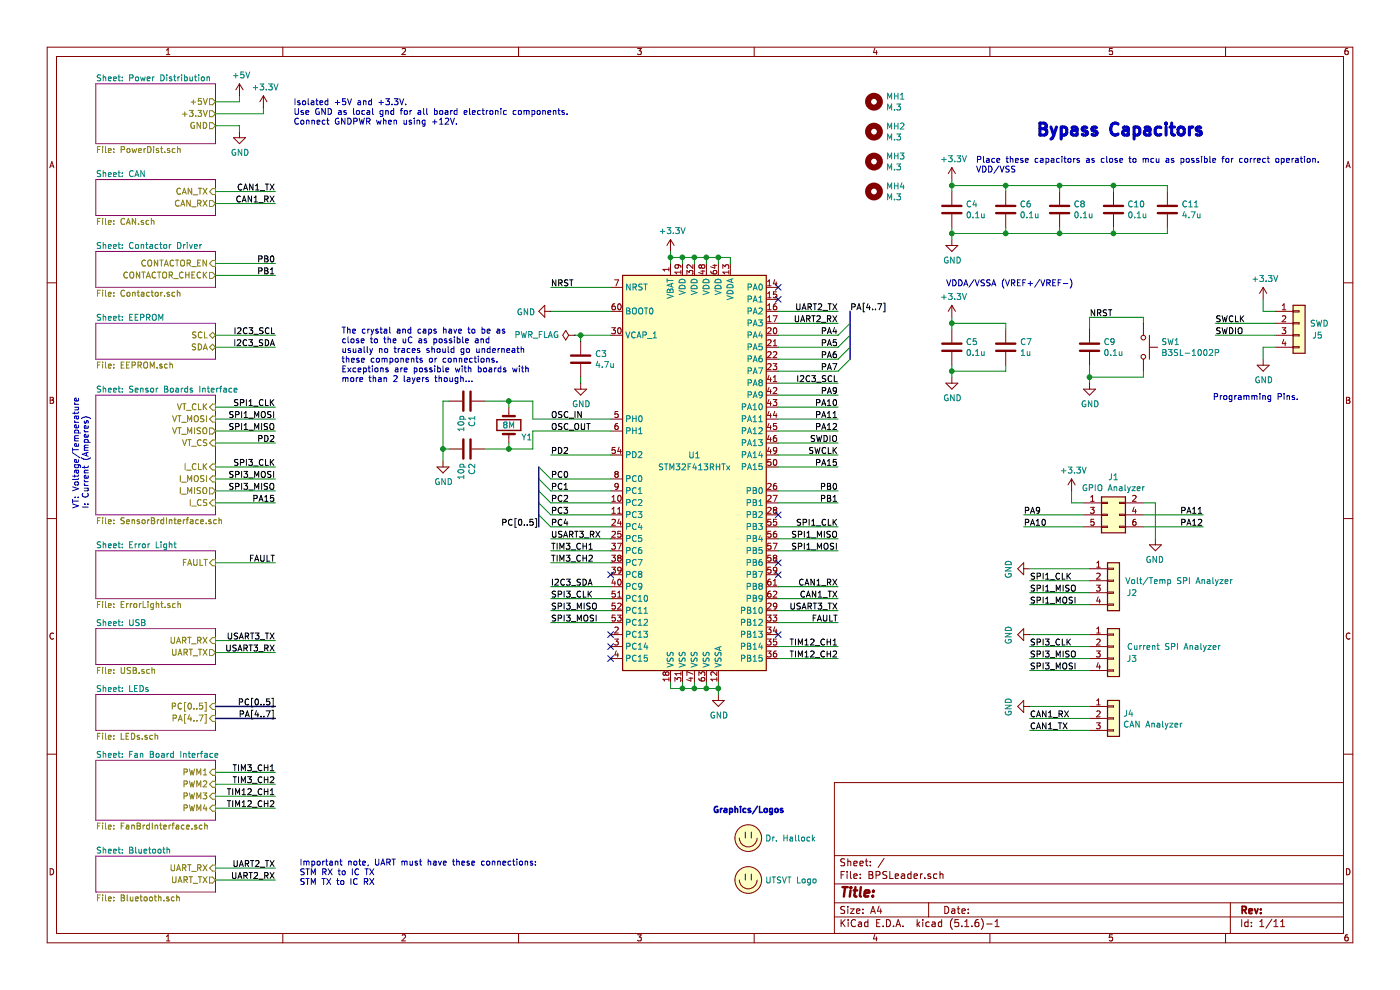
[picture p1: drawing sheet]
EESchema Schematic File Version 4
EELAYER 30 0
EELAYER END
$Descr A4 11693 8268
encoding utf-8
Sheet 1 11
Title ""
Date ""
Rev ""
Comp ""
Comment1 ""
Comment2 ""
Comment3 ""
Comment4 ""
$EndDescr
$Comp
L power:+3.3V #PWR09
U 1 1
P 7950 1500
F 0 "#PWR09" H 7950 1350 50  0001 C CNN
F 1 "+3.3V" H 7965 1673 50  0000 C CNN
F 2 "" H 7950 1500 50  0001 C CNN
F 3 "" H 7950 1500 50  0001 C CNN
	1    7950 1500
	1    0    0    -1  
$EndComp
$Comp
L Device:C C4
U 1 1
P 7950 1750
F 0 "C4" H 8065 1796 50  0000 L CNN
F 1 "0.1u" H 8065 1705 50  0000 L CNN
F 2 "Capacitor_SMD:C_0805_2012Metric" H 7988 1600 50  0001 C CNN
F 3 "~" H 7950 1750 50  0001 C CNN
	1    7950 1750
	1    0    0    -1  
$EndComp
$Comp
L Device:C C6
U 1 1
P 8400 1750
F 0 "C6" H 8515 1796 50  0000 L CNN
F 1 "0.1u" H 8515 1705 50  0000 L CNN
F 2 "Capacitor_SMD:C_0805_2012Metric" H 8438 1600 50  0001 C CNN
F 3 "~" H 8400 1750 50  0001 C CNN
	1    8400 1750
	1    0    0    -1  
$EndComp
$Comp
L Device:C C8
U 1 1
P 8850 1750
F 0 "C8" H 8965 1796 50  0000 L CNN
F 1 "0.1u" H 8965 1705 50  0000 L CNN
F 2 "Capacitor_SMD:C_0805_2012Metric" H 8888 1600 50  0001 C CNN
F 3 "~" H 8850 1750 50  0001 C CNN
	1    8850 1750
	1    0    0    -1  
$EndComp
$Comp
L Device:C C10
U 1 1
P 9300 1750
F 0 "C10" H 9415 1796 50  0000 L CNN
F 1 "0.1u" H 9415 1705 50  0000 L CNN
F 2 "Capacitor_SMD:C_0805_2012Metric" H 9338 1600 50  0001 C CNN
F 3 "~" H 9300 1750 50  0001 C CNN
	1    9300 1750
	1    0    0    -1  
$EndComp
$Comp
L Device:C C11
U 1 1
P 9750 1750
F 0 "C11" H 9868 1796 50  0000 L CNN
F 1 "4.7u" H 9868 1705 50  0000 L CNN
F 2 "Capacitor_SMD:C_0805_2012Metric" H 9788 1600 50  0001 C CNN
F 3 "~" H 9750 1750 50  0001 C CNN
	1    9750 1750
	1    0    0    -1  
$EndComp
Wire Wire Line
	7950 1500 7950 1550
Wire Wire Line
	7950 1550 8400 1550
Connection ~ 7950 1550
Wire Wire Line
	7950 1550 7950 1600
Wire Wire Line
	9750 1600 9750 1550
Wire Wire Line
	9300 1550 9300 1600
Connection ~ 9300 1550
Wire Wire Line
	9300 1550 9750 1550
Wire Wire Line
	8850 1600 8850 1550
Connection ~ 8850 1550
Wire Wire Line
	8850 1550 9300 1550
Wire Wire Line
	8400 1600 8400 1550
Connection ~ 8400 1550
Wire Wire Line
	8400 1550 8850 1550
Text Notes 8150 1450 0    50   ~ 0
Place these capacitors as close to mcu as possible for correct operation.\nVDD/VSS
Wire Wire Line
	7950 1900 7950 1950
Wire Wire Line
	7950 1950 8400 1950
Wire Wire Line
	9750 1900 9750 1950
Wire Wire Line
	9300 1900 9300 1950
Connection ~ 9300 1950
Wire Wire Line
	9300 1950 9750 1950
Wire Wire Line
	8850 1900 8850 1950
Connection ~ 8850 1950
Wire Wire Line
	8850 1950 9300 1950
Wire Wire Line
	8400 1900 8400 1950
Connection ~ 8400 1950
Wire Wire Line
	8400 1950 8850 1950
$Comp
L power:GND #PWR010
U 1 1
P 7950 2000
F 0 "#PWR010" H 7950 1750 50  0001 C CNN
F 1 "GND" H 7955 1827 50  0000 C CNN
F 2 "" H 7950 2000 50  0001 C CNN
F 3 "" H 7950 2000 50  0001 C CNN
	1    7950 2000
	1    0    0    -1  
$EndComp
Wire Wire Line
	7950 2000 7950 1950
Connection ~ 7950 1950
$Comp
L power:+3.3V #PWR011
U 1 1
P 7950 2650
F 0 "#PWR011" H 7950 2500 50  0001 C CNN
F 1 "+3.3V" H 7965 2823 50  0000 C CNN
F 2 "" H 7950 2650 50  0001 C CNN
F 3 "" H 7950 2650 50  0001 C CNN
	1    7950 2650
	1    0    0    -1  
$EndComp
$Comp
L Device:C C5
U 1 1
P 7950 2900
F 0 "C5" H 8065 2946 50  0000 L CNN
F 1 "0.1u" H 8065 2855 50  0000 L CNN
F 2 "Capacitor_SMD:C_0805_2012Metric" H 7988 2750 50  0001 C CNN
F 3 "~" H 7950 2900 50  0001 C CNN
	1    7950 2900
	1    0    0    -1  
$EndComp
Wire Wire Line
	7950 2650 7950 2700
Wire Wire Line
	7950 2700 8400 2700
Connection ~ 7950 2700
Wire Wire Line
	7950 2700 7950 2750
Wire Wire Line
	8400 2750 8400 2700
Text Notes 7900 2400 0    50   ~ 0
VDDA/VSSA (VREF+/VREF-)
Wire Wire Line
	7950 3050 7950 3100
Wire Wire Line
	7950 3100 8400 3100
Wire Wire Line
	8400 3050 8400 3100
$Comp
L power:GND #PWR012
U 1 1
P 7950 3150
F 0 "#PWR012" H 7950 2900 50  0001 C CNN
F 1 "GND" H 7955 2977 50  0000 C CNN
F 2 "" H 7950 3150 50  0001 C CNN
F 3 "" H 7950 3150 50  0001 C CNN
	1    7950 3150
	1    0    0    -1  
$EndComp
Wire Wire Line
	7950 3150 7950 3100
Connection ~ 7950 3100
$Comp
L Device:C C7
U 1 1
P 8400 2900
F 0 "C7" H 8518 2946 50  0000 L CNN
F 1 "1u" H 8518 2855 50  0000 L CNN
F 2 "Capacitor_SMD:C_0805_2012Metric" H 8438 2750 50  0001 C CNN
F 3 "~" H 8400 2900 50  0001 C CNN
	1    8400 2900
	1    0    0    -1  
$EndComp
$Comp
L power:GND #PWR08
U 1 1
P 6000 5800
F 0 "#PWR08" H 6000 5550 50  0001 C CNN
F 1 "GND" H 6005 5627 50  0000 C CNN
F 2 "" H 6000 5800 50  0001 C CNN
F 3 "" H 6000 5800 50  0001 C CNN
	1    6000 5800
	1    0    0    -1  
$EndComp
Wire Wire Line
	6000 5800 6000 5750
Wire Wire Line
	6000 5750 5900 5750
Wire Wire Line
	5600 5750 5600 5700
Connection ~ 6000 5750
Wire Wire Line
	6000 5750 6000 5700
Wire Wire Line
	5700 5700 5700 5750
Connection ~ 5700 5750
Wire Wire Line
	5700 5750 5600 5750
Wire Wire Line
	5800 5700 5800 5750
Connection ~ 5800 5750
Wire Wire Line
	5800 5750 5700 5750
Wire Wire Line
	5900 5700 5900 5750
Connection ~ 5900 5750
Wire Wire Line
	5900 5750 5800 5750
$Comp
L power:+3.3V #PWR07
U 1 1
P 5600 2100
F 0 "#PWR07" H 5600 1950 50  0001 C CNN
F 1 "+3.3V" H 5615 2273 50  0000 C CNN
F 2 "" H 5600 2100 50  0001 C CNN
F 3 "" H 5600 2100 50  0001 C CNN
	1    5600 2100
	1    0    0    -1  
$EndComp
Wire Wire Line
	5600 2200 5600 2150
Wire Wire Line
	5600 2150 5700 2150
Wire Wire Line
	6100 2150 6100 2200
Connection ~ 5600 2150
Wire Wire Line
	5600 2150 5600 2100
Wire Wire Line
	5700 2200 5700 2150
Connection ~ 5700 2150
Wire Wire Line
	5700 2150 5800 2150
Wire Wire Line
	5800 2200 5800 2150
Connection ~ 5800 2150
Wire Wire Line
	5800 2150 5900 2150
Wire Wire Line
	5900 2200 5900 2150
Connection ~ 5900 2150
Wire Wire Line
	5900 2150 6000 2150
Wire Wire Line
	6000 2200 6000 2150
Connection ~ 6000 2150
Wire Wire Line
	6000 2150 6100 2150
$Comp
L Device:C C3
U 1 1
P 4850 3000
F 0 "C3" H 4968 3046 50  0000 L CNN
F 1 "4.7u" H 4968 2955 50  0000 L CNN
F 2 "Capacitor_SMD:C_0805_2012Metric" H 4888 2850 50  0001 C CNN
F 3 "~" H 4850 3000 50  0001 C CNN
F 4 "Low ESR <1Ohm" H 4850 3000 50  0001 C CNN "Note"
	1    4850 3000
	1    0    0    -1  
$EndComp
Wire Wire Line
	4850 2850 4850 2800
$Comp
L power:GND #PWR06
U 1 1
P 4850 3200
F 0 "#PWR06" H 4850 2950 50  0001 C CNN
F 1 "GND" H 4855 3027 50  0000 C CNN
F 2 "" H 4850 3200 50  0001 C CNN
F 3 "" H 4850 3200 50  0001 C CNN
	1    4850 3200
	1    0    0    -1  
$EndComp
Wire Wire Line
	4850 3200 4850 3150
$Comp
L power:GND #PWR05
U 1 1
P 4600 2600
F 0 "#PWR05" H 4600 2350 50  0001 C CNN
F 1 "GND" V 4605 2472 50  0000 R CNN
F 2 "" H 4600 2600 50  0001 C CNN
F 3 "" H 4600 2600 50  0001 C CNN
	1    4600 2600
	0    1    1    0   
$EndComp
Wire Wire Line
	4600 2600 5100 2600
Wire Wire Line
	4850 2800 5100 2800
Wire Wire Line
	7000 3800 6500 3800
Text Label 4600 3600 0    50   ~ 0
OSC_OUT
Text Label 4600 3500 0    50   ~ 0
OSC_IN
Wire Wire Line
	6500 3700 7000 3700
Text Label 7000 3700 2    50   ~ 0
SWDIO
Text Label 7000 3800 2    50   ~ 0
SWCLK
Text Label 7000 5100 2    50   ~ 0
USART3_TX
Text Label 4600 4500 0    50   ~ 0
USART3_RX
Wire Wire Line
	6500 4900 7000 4900
Text Label 7000 4900 2    50   ~ 0
CAN1_RX
Wire Wire Line
	6500 5000 7000 5000
Text Label 7000 5000 2    50   ~ 0
CAN1_TX
Wire Wire Line
	6500 4400 7000 4400
Wire Wire Line
	6500 4500 7000 4500
Wire Wire Line
	6500 4600 7000 4600
Text Label 7000 4400 2    50   ~ 0
SPI1_CLK
Text Label 7000 4500 2    50   ~ 0
SPI1_MISO
Text Label 7000 4600 2    50   ~ 0
SPI1_MOSI
Wire Wire Line
	5100 4900 4600 4900
Wire Wire Line
	6500 3200 7000 3200
Text Label 7000 3200 2    50   ~ 0
I2C3_SCL
Text Label 4600 4900 0    50   ~ 0
I2C3_SDA
$Sheet
S 800  700  1000 500 
U 5C29E573
F0 "Power Distribution" 50
F1 "PowerDist.sch" 50
F2 "+3.3V" O R 1800 950 50 
F3 "GND" O R 1800 1050 50 
F4 "+5V" O R 1800 850 50 
$EndSheet
$Comp
L power:GND #PWR02
U 1 1
P 2000 1100
F 0 "#PWR02" H 2000 850 50  0001 C CNN
F 1 "GND" H 2005 927 50  0000 C CNN
F 2 "" H 2000 1100 50  0001 C CNN
F 3 "" H 2000 1100 50  0001 C CNN
	1    2000 1100
	1    0    0    -1  
$EndComp
Wire Wire Line
	2000 1100 2000 1050
Wire Wire Line
	2000 1050 1800 1050
$Comp
L power:+3.3V #PWR03
U 1 1
P 2200 900
F 0 "#PWR03" H 2200 750 50  0001 C CNN
F 1 "+3.3V" H 2215 1073 50  0000 C CNN
F 2 "" H 2200 900 50  0001 C CNN
F 3 "" H 2200 900 50  0001 C CNN
	1    2200 900 
	1    0    0    -1  
$EndComp
Wire Wire Line
	2200 900  2200 950 
$Comp
L power:+5V #PWR01
U 1 1
P 2000 800
F 0 "#PWR01" H 2000 650 50  0001 C CNN
F 1 "+5V" H 2015 973 50  0000 C CNN
F 2 "" H 2000 800 50  0001 C CNN
F 3 "" H 2000 800 50  0001 C CNN
	1    2000 800 
	1    0    0    -1  
$EndComp
Wire Wire Line
	1800 850  2000 850 
Wire Wire Line
	2000 850  2000 800 
Wire Wire Line
	1800 950  2200 950 
Text Notes 2450 1050 0    50   ~ 0
Isolated +5V and +3.3V.\nUse GND as local gnd for all board electronic components.\nConnect GNDPWR when using +12V.
$Comp
L Device:C C9
U 1 1
P 9100 2900
F 0 "C9" H 9215 2946 50  0000 L CNN
F 1 "0.1u" H 9215 2855 50  0000 L CNN
F 2 "Capacitor_SMD:C_0805_2012Metric" H 9138 2750 50  0001 C CNN
F 3 "~" H 9100 2900 50  0001 C CNN
	1    9100 2900
	1    0    0    -1  
$EndComp
Wire Wire Line
	9100 2650 9550 2650
Wire Wire Line
	9100 3150 9550 3150
$Comp
L power:GND #PWR017
U 1 1
P 9100 3200
F 0 "#PWR017" H 9100 2950 50  0001 C CNN
F 1 "GND" H 9105 3027 50  0000 C CNN
F 2 "" H 9100 3200 50  0001 C CNN
F 3 "" H 9100 3200 50  0001 C CNN
	1    9100 3200
	1    0    0    -1  
$EndComp
Wire Wire Line
	9100 3200 9100 3150
Connection ~ 9100 3150
$Comp
L Switch:SW_Push SW1
U 1 1
P 9550 2900
F 0 "SW1" V 9504 3048 50  0000 L CNN
F 1 "B3SL-1002P" V 9595 3048 50  0000 L CNN
F 2 "Button_Switch_SMD:SW_SPST_B3SL-1002P" H 9550 3100 50  0001 C CNN
F 3 "" H 9550 3100 50  0001 C CNN
	1    9550 2900
	0    1    1    0   
$EndComp
Wire Wire Line
	9100 3050 9100 3150
Wire Wire Line
	9100 2650 9100 2750
Wire Wire Line
	9550 2650 9550 2700
Wire Wire Line
	9550 3100 9550 3150
Wire Wire Line
	5100 2400 4600 2400
Text Label 4600 2400 0    50   ~ 0
NRST
Text Label 9100 2650 0    50   ~ 0
NRST
$Sheet
S 800  2700 1000 300 
U 5C350CEA
F0 "EEPROM" 50
F1 "EEPROM.sch" 50
F2 "SDA" B R 1800 2900 50 
F3 "SCL" B R 1800 2800 50 
$EndSheet
Wire Wire Line
	1800 2900 2300 2900
Text Label 2300 2900 2    50   ~ 0
I2C3_SDA
Wire Wire Line
	1800 2800 2300 2800
Text Label 2300 2800 2    50   ~ 0
I2C3_SCL
Wire Wire Line
	6500 4100 7000 4100
Wire Wire Line
	7000 4200 6500 4200
Text Label 7000 4100 2    50   ~ 0
PB0
Text Label 7000 4200 2    50   ~ 0
PB1
Wire Wire Line
	1800 1700 2300 1700
Text Label 2300 1700 2    50   ~ 0
CAN1_RX
Wire Wire Line
	1800 1600 2300 1600
Text Label 2300 1600 2    50   ~ 0
CAN1_TX
$Comp
L Device:Crystal Y1
U 1 1
P 4250 3550
F 0 "Y1" V 4350 3700 50  0000 C CNN
F 1 "8M" V 4250 3550 50  0000 C CNN
F 2 "Crystal:Crystal_SMD_TXC_7A-2Pin_5x3.2mm" H 4250 3550 50  0001 C CNN
F 3 "~" H 4250 3550 50  0001 C CNN
F 4 "CRYSTAL 8.0000MHZ 18PF SMD" H 4250 3550 50  0001 C CNN "P/N"
	1    4250 3550
	0    1    1    0   
$EndComp
$Comp
L Device:C C2
U 1 1
P 3900 3750
F 0 "C2" H 4015 3796 50  0000 L CNN
F 1 "10p" H 4015 3705 50  0000 L CNN
F 2 "Capacitor_SMD:C_0805_2012Metric" H 3938 3600 50  0001 C CNN
F 3 "~" H 3900 3750 50  0001 C CNN
	1    3900 3750
	0    1    1    0   
$EndComp
$Comp
L Device:C C1
U 1 1
P 3900 3350
F 0 "C1" H 4015 3396 50  0000 L CNN
F 1 "10p" H 4015 3305 50  0000 L CNN
F 2 "Capacitor_SMD:C_0805_2012Metric" H 3938 3200 50  0001 C CNN
F 3 "~" H 3900 3350 50  0001 C CNN
	1    3900 3350
	0    1    1    0   
$EndComp
Wire Wire Line
	4250 3750 4050 3750
$Comp
L power:GND #PWR04
U 1 1
P 3700 3850
F 0 "#PWR04" H 3700 3600 50  0001 C CNN
F 1 "GND" H 3705 3677 50  0000 C CNN
F 2 "" H 3700 3850 50  0001 C CNN
F 3 "" H 3700 3850 50  0001 C CNN
	1    3700 3850
	1    0    0    -1  
$EndComp
Wire Wire Line
	3700 3350 3700 3750
Wire Wire Line
	3700 3750 3750 3750
Text Notes 2850 3200 0    50   ~ 0
The crystal and caps have to be as \nclose to the uC as possible and\nusually no traces should go underneath\nthese components or connections.\nExceptions are possible with boards with\nmore than 2 layers though...
Wire Wire Line
	5100 4300 4600 4300
Wire Wire Line
	4600 4200 5100 4200
Wire Wire Line
	5100 4100 4600 4100
Wire Wire Line
	4600 4000 5100 4000
Wire Wire Line
	1800 2200 2300 2200
Wire Wire Line
	2300 2300 1800 2300
Text Label 2300 2200 2    50   ~ 0
PB0
Text Label 2300 2300 2    50   ~ 0
PB1
Text Label 4600 4000 0    50   ~ 0
PC0
Text Label 4600 4100 0    50   ~ 0
PC1
Text Label 4600 4200 0    50   ~ 0
PC2
Text Label 4600 4300 0    50   ~ 0
PC3
$Comp
L Connector_Generic:Conn_01x04 J5
U 1 1
P 10850 2700
F 0 "J5" H 11050 2600 50  0000 R CNN
F 1 "SWD" H 11100 2700 50  0000 R CNN
F 2 "Connector_PinHeader_2.54mm:PinHeader_1x04_P2.54mm_Vertical" H 10850 2700 50  0001 C CNN
F 3 "~" H 10850 2700 50  0001 C CNN
	1    10850 2700
	1    0    0    -1  
$EndComp
Wire Wire Line
	10150 2700 10650 2700
Wire Wire Line
	10650 2800 10150 2800
Text Label 10150 2800 0    50   ~ 0
SWDIO
Text Label 10150 2700 0    50   ~ 0
SWCLK
Text Notes 10850 3350 2    50   ~ 0
Programming Pins.
$Comp
L power:GND #PWR020
U 1 1
P 10550 3000
F 0 "#PWR020" H 10550 2750 50  0001 C CNN
F 1 "GND" H 10555 2827 50  0000 C CNN
F 2 "" H 10550 3000 50  0001 C CNN
F 3 "" H 10550 3000 50  0001 C CNN
	1    10550 3000
	1    0    0    -1  
$EndComp
Wire Wire Line
	10550 3000 10550 2900
Wire Wire Line
	10550 2900 10650 2900
$Sheet
S 800  5800 1000 300 
U 5C392C6A
F0 "LEDs" 50
F1 "LEDs.sch" 50
F2 "PC[0..5]" I R 1800 5900 50 
F3 "PA[4..7]" I R 1800 6000 50 
$EndSheet
Text Notes 8650 1150 0    100  ~ 20
Bypass Capacitors
Entry Wire Line
	4500 4200 4600 4300
Entry Wire Line
	4500 4100 4600 4200
Entry Wire Line
	4500 4000 4600 4100
Text Label 4500 4400 2    50   ~ 0
PC[0..5]
Text Label 2300 5900 2    50   ~ 0
PC[0..5]
Wire Wire Line
	6500 2900 7000 2900
Wire Wire Line
	6500 3000 7000 3000
Text Label 7000 2900 2    50   ~ 0
PA5
Text Label 7000 3000 2    50   ~ 0
PA6
Entry Wire Line
	7000 3000 7100 2900
Text Label 7100 2600 0    50   ~ 0
PA[4..7]
Wire Bus Line
	1800 5900 2300 5900
Wire Bus Line
	1800 6000 2300 6000
Text Label 2300 6000 2    50   ~ 0
PA[4..7]
$Comp
L Mechanical:MountingHole MH1
U 1 1
P 7300 850
F 0 "MH1" H 7400 896 50  0000 L CNN
F 1 "M.3" H 7400 805 50  0000 L CNN
F 2 "MountingHole:MountingHole_3mm" H 7300 850 50  0001 C CNN
F 3 "~" H 7300 850 50  0001 C CNN
	1    7300 850 
	1    0    0    -1  
$EndComp
$Comp
L Mechanical:MountingHole MH2
U 1 1
P 7300 1100
F 0 "MH2" H 7400 1146 50  0000 L CNN
F 1 "M.3" H 7400 1055 50  0000 L CNN
F 2 "MountingHole:MountingHole_3mm" H 7300 1100 50  0001 C CNN
F 3 "~" H 7300 1100 50  0001 C CNN
	1    7300 1100
	1    0    0    -1  
$EndComp
$Comp
L Mechanical:MountingHole MH3
U 1 1
P 7300 1350
F 0 "MH3" H 7400 1396 50  0000 L CNN
F 1 "M.3" H 7400 1305 50  0000 L CNN
F 2 "MountingHole:MountingHole_3mm" H 7300 1350 50  0001 C CNN
F 3 "~" H 7300 1350 50  0001 C CNN
	1    7300 1350
	1    0    0    -1  
$EndComp
$Comp
L Mechanical:MountingHole MH4
U 1 1
P 7300 1600
F 0 "MH4" H 7400 1646 50  0000 L CNN
F 1 "M.3" H 7400 1555 50  0000 L CNN
F 2 "MountingHole:MountingHole_3mm" H 7300 1600 50  0001 C CNN
F 3 "~" H 7300 1600 50  0001 C CNN
	1    7300 1600
	1    0    0    -1  
$EndComp
Wire Wire Line
	3700 3350 3750 3350
Wire Wire Line
	4050 3350 4250 3350
NoConn ~ 5100 5500
NoConn ~ 5100 5400
NoConn ~ 5100 5300
NoConn ~ 6500 4300
NoConn ~ 6500 2500
$Comp
L power:PWR_FLAG #FLG01
U 1 1
P 4800 2800
F 0 "#FLG01" H 4800 2875 50  0001 C CNN
F 1 "PWR_FLAG" V 4800 2928 50  0000 L CNN
F 2 "" H 4800 2800 50  0001 C CNN
F 3 "~" H 4800 2800 50  0001 C CNN
	1    4800 2800
	0    -1   -1   0   
$EndComp
Wire Wire Line
	4800 2800 4850 2800
Connection ~ 4850 2800
Wire Wire Line
	6500 3100 7000 3100
Text Label 7000 3100 2    50   ~ 0
PA7
Entry Wire Line
	7000 3100 7100 3000
Wire Wire Line
	6500 5200 7000 5200
Text Label 7000 5200 2    50   ~ 0
FAULT
Wire Wire Line
	1800 4700 2300 4700
Text Label 2300 4700 2    50   ~ 0
FAULT
Wire Wire Line
	5100 4400 4600 4400
Text Label 4600 4400 0    50   ~ 0
PC4
Wire Wire Line
	4250 3350 4250 3400
Wire Wire Line
	4250 3700 4250 3750
Wire Wire Line
	4250 3750 4450 3750
Wire Wire Line
	4450 3750 4450 3600
Wire Wire Line
	4450 3600 5100 3600
Connection ~ 4250 3750
Wire Wire Line
	4450 3500 4450 3350
Wire Wire Line
	4450 3350 4250 3350
Wire Wire Line
	4450 3500 5100 3500
Connection ~ 4250 3350
Wire Wire Line
	3700 3850 3700 3750
Connection ~ 3700 3750
$Comp
L power:+3.3V #PWR019
U 1 1
P 10550 2500
F 0 "#PWR019" H 10550 2350 50  0001 C CNN
F 1 "+3.3V" H 10565 2673 50  0000 C CNN
F 2 "" H 10550 2500 50  0001 C CNN
F 3 "" H 10550 2500 50  0001 C CNN
	1    10550 2500
	1    0    0    -1  
$EndComp
Wire Wire Line
	10550 2500 10550 2600
Wire Wire Line
	10550 2600 10650 2600
NoConn ~ 6500 4800
Wire Wire Line
	5100 4500 4600 4500
Wire Wire Line
	6500 5100 7000 5100
Wire Wire Line
	1800 3400 2300 3400
Wire Wire Line
	1800 3600 2300 3600
Wire Wire Line
	1800 3500 2300 3500
Wire Wire Line
	1800 3700 2300 3700
Text Label 2300 3400 2    50   ~ 0
SPI1_CLK
Text Label 2300 3600 2    50   ~ 0
SPI1_MISO
Text Label 2300 3500 2    50   ~ 0
SPI1_MOSI
Text Label 2300 3700 2    50   ~ 0
PD2
$Sheet
S 800  3300 1000 1000
U 5D766247
F0 "Sensor Boards Interface" 50
F1 "SensorBrdInterface.sch" 50
F2 "I_MOSI" I R 1800 4000 50 
F3 "I_MISO" O R 1800 4100 50 
F4 "I_CLK" I R 1800 3900 50 
F5 "I_CS" I R 1800 4200 50 
F6 "VT_MOSI" I R 1800 3500 50 
F7 "VT_MISO" O R 1800 3600 50 
F8 "VT_CLK" I R 1800 3400 50 
F9 "VT_CS" I R 1800 3700 50 
$EndSheet
$Sheet
S 800  2100 1000 300 
U 5C38C674
F0 "Contactor Driver" 50
F1 "Contactor.sch" 50
F2 "CONTACTOR_CHECK" O R 1800 2300 50 
F3 "CONTACTOR_EN" I R 1800 2200 50 
$EndSheet
$Sheet
S 800  1500 1000 300 
U 5C2F0362
F0 "CAN" 50
F1 "CAN.sch" 50
F2 "CAN_TX" I R 1800 1600 50 
F3 "CAN_RX" O R 1800 1700 50 
$EndSheet
$Sheet
S 800  4600 1000 400 
U 5D923D59
F0 "Error Light" 50
F1 "ErrorLight.sch" 50
F2 "FAULT" I R 1800 4700 50 
$EndSheet
$Sheet
S 800  5250 1000 300 
U 5D99F192
F0 "USB" 50
F1 "USB.sch" 50
F2 "UART_RX" I R 1800 5350 50 
F3 "UART_TX" O R 1800 5450 50 
$EndSheet
Text Label 2300 5350 2    50   ~ 0
USART3_TX
Wire Wire Line
	1800 5350 2300 5350
Text Label 2300 5450 2    50   ~ 0
USART3_RX
Wire Wire Line
	1800 5450 2300 5450
$Comp
L power:GND #PWR013
U 1 1
P 8600 4750
F 0 "#PWR013" H 8600 4500 50  0001 C CNN
F 1 "GND" H 8605 4577 50  0000 C CNN
F 2 "" H 8600 4750 50  0001 C CNN
F 3 "" H 8600 4750 50  0001 C CNN
	1    8600 4750
	0    1    1    0   
$EndComp
Wire Wire Line
	8600 4750 9100 4750
$Comp
L Connector_Generic:Conn_01x03 J4
U 1 1
P 9300 6000
F 0 "J4" H 9380 6042 50  0000 L CNN
F 1 "CAN Analyzer" H 9380 5951 50  0000 L CNN
F 2 "Connector_PinHeader_2.54mm:PinHeader_1x03_P2.54mm_Vertical" H 9300 6000 50  0001 C CNN
F 3 "~" H 9300 6000 50  0001 C CNN
	1    9300 6000
	1    0    0    -1  
$EndComp
$Comp
L power:GND #PWR015
U 1 1
P 8600 5900
F 0 "#PWR015" H 8600 5650 50  0001 C CNN
F 1 "GND" H 8605 5727 50  0000 C CNN
F 2 "" H 8600 5900 50  0001 C CNN
F 3 "" H 8600 5900 50  0001 C CNN
	1    8600 5900
	0    1    1    0   
$EndComp
Wire Wire Line
	8600 5900 9100 5900
Wire Wire Line
	9100 6000 8600 6000
Text Label 8600 6000 0    50   ~ 0
CAN1_RX
Wire Wire Line
	9100 6100 8600 6100
Text Label 8600 6100 0    50   ~ 0
CAN1_TX
NoConn ~ 5100 4800
NoConn ~ 6500 5300
Wire Wire Line
	9100 4850 8600 4850
Wire Wire Line
	9100 4950 8600 4950
Wire Wire Line
	9100 5050 8600 5050
Text Label 8600 4950 0    50   ~ 0
SPI1_MISO
$Sheet
S 800  6350 1000 500 
U 5F145F02
F0 "Fan Board Interface" 50
F1 "FanBrdInterface.sch" 50
F2 "PWM1" I R 1800 6450 50 
F3 "PWM2" I R 1800 6550 50 
F4 "PWM3" I R 1800 6650 50 
F5 "PWM4" I R 1800 6750 50 
$EndSheet
Wire Wire Line
	5100 5000 4600 5000
Wire Wire Line
	4600 5100 5100 5100
Wire Wire Line
	5100 5200 4600 5200
Text Label 4600 5200 0    50   ~ 0
SPI3_MOSI
Text Label 4600 5100 0    50   ~ 0
SPI3_MISO
Text Label 2300 3900 2    50   ~ 0
SPI3_CLK
Entry Wire Line
	4500 3900 4600 4000
Wire Wire Line
	5100 3800 4600 3800
Text Label 4600 3800 0    50   ~ 0
PD2
NoConn ~ 6500 4700
Wire Wire Line
	6500 3900 7000 3900
Text Label 7000 3900 2    50   ~ 0
PA15
Text Notes 750  4250 1    50   ~ 0
VT: Voltage/Temperature\nI: Current (Amperes)
Wire Wire Line
	1800 3900 2300 3900
Wire Wire Line
	2300 4000 1800 4000
Wire Wire Line
	1800 4100 2300 4100
Wire Wire Line
	2300 4200 1800 4200
Text Label 2300 4200 2    50   ~ 0
PA15
Text Label 4600 5000 0    50   ~ 0
SPI3_CLK
Text Label 2300 4100 2    50   ~ 0
SPI3_MISO
Text Label 2300 4000 2    50   ~ 0
SPI3_MOSI
Wire Wire Line
	5100 4600 4600 4600
Wire Wire Line
	4600 4700 5100 4700
Text Label 4600 4600 0    50   ~ 0
TIM3_CH1
Text Label 4600 4700 0    50   ~ 0
TIM3_CH2
Wire Wire Line
	6500 5400 7000 5400
Wire Wire Line
	6500 5500 7000 5500
Text Label 7000 5400 2    50   ~ 0
TIM12_CH1
Text Label 7000 5500 2    50   ~ 0
TIM12_CH2
Wire Wire Line
	1800 6450 2300 6450
Wire Wire Line
	2300 6550 1800 6550
Text Label 2300 6450 2    50   ~ 0
TIM3_CH1
Text Label 2300 6550 2    50   ~ 0
TIM3_CH2
Wire Wire Line
	1800 6650 2300 6650
Wire Wire Line
	1800 6750 2300 6750
Text Label 2300 6650 2    50   ~ 0
TIM12_CH1
Text Label 2300 6750 2    50   ~ 0
TIM12_CH2
$Sheet
S 800  7150 1000 300 
U 5F24B488
F0 "Bluetooth" 50
F1 "Bluetooth.sch" 50
F2 "UART_RX" I R 1800 7250 50 
F3 "UART_TX" O R 1800 7350 50 
$EndSheet
Wire Wire Line
	6500 2600 7000 2600
Wire Wire Line
	7000 2700 6500 2700
Text Label 7000 2600 2    50   ~ 0
UART2_TX
Text Label 7000 2700 2    50   ~ 0
UART2_RX
Wire Wire Line
	1800 7250 2300 7250
Wire Wire Line
	2300 7350 1800 7350
Text Label 2300 7250 2    50   ~ 0
UART2_TX
Text Label 2300 7350 2    50   ~ 0
UART2_RX
Text Notes 2500 7400 0    50   ~ 0
Important note, UART must have these connections:\nSTM RX to IC TX\nSTM TX to IC RX
Wire Wire Line
	9100 5400 8600 5400
Wire Wire Line
	8600 5500 9100 5500
Wire Wire Line
	9100 5600 8600 5600
Text Label 8600 5500 0    50   ~ 0
SPI3_MISO
$Comp
L power:GND #PWR014
U 1 1
P 8600 5300
F 0 "#PWR014" H 8600 5050 50  0001 C CNN
F 1 "GND" H 8605 5127 50  0000 C CNN
F 2 "" H 8600 5300 50  0001 C CNN
F 3 "" H 8600 5300 50  0001 C CNN
	1    8600 5300
	0    1    1    0   
$EndComp
Wire Wire Line
	8600 5300 9100 5300
$Comp
L Connector_Generic:Conn_02x03_Odd_Even J1
U 1 1
P 9250 4300
F 0 "J1" H 9300 4617 50  0000 C CNN
F 1 "GPIO Analyzer" H 9300 4526 50  0000 C CNN
F 2 "Connector_PinHeader_2.54mm:PinHeader_2x03_P2.54mm_Vertical" H 9250 4300 50  0001 C CNN
F 3 "~" H 9250 4300 50  0001 C CNN
	1    9250 4300
	1    0    0    -1  
$EndComp
$Comp
L power:+3.3V #PWR016
U 1 1
P 8950 4100
F 0 "#PWR016" H 8950 3950 50  0001 C CNN
F 1 "+3.3V" H 8965 4273 50  0000 C CNN
F 2 "" H 8950 4100 50  0001 C CNN
F 3 "" H 8950 4100 50  0001 C CNN
	1    8950 4100
	1    0    0    -1  
$EndComp
Wire Wire Line
	8950 4100 8950 4200
Wire Wire Line
	8950 4200 9050 4200
$Comp
L power:GND #PWR018
U 1 1
P 9650 4500
F 0 "#PWR018" H 9650 4250 50  0001 C CNN
F 1 "GND" H 9655 4327 50  0000 C CNN
F 2 "" H 9650 4500 50  0001 C CNN
F 3 "" H 9650 4500 50  0001 C CNN
	1    9650 4500
	-1   0    0    -1  
$EndComp
$Comp
L MCU_ST_STM32F4:STM32F413RHTx U1
U 1 1
P 5800 3900
F 0 "U1" H 5800 4000 50  0000 C CNN
F 1 "STM32F413RHTx" H 5800 3900 50  0000 C CNN
F 2 "Package_QFP:LQFP-64_10x10mm_P0.5mm" H 5200 2200 50  0001 R CNN
F 3 "http://www.st.com/st-web-ui/static/active/en/resource/technical/document/datasheet/DM00282249.pdf" H 5800 3900 50  0001 C CNN
	1    5800 3900
	1    0    0    -1  
$EndComp
Wire Wire Line
	6500 3400 7000 3400
Wire Wire Line
	7000 3500 6500 3500
Wire Wire Line
	6500 3600 7000 3600
Text Label 7000 3400 2    50   ~ 0
PA10
Text Label 7000 3500 2    50   ~ 0
PA11
Text Label 7000 3600 2    50   ~ 0
PA12
Wire Wire Line
	9050 4400 8550 4400
Wire Wire Line
	10050 4300 9550 4300
Wire Wire Line
	9550 4400 10050 4400
Text Label 8550 4400 0    50   ~ 0
PA10
Text Label 10050 4300 2    50   ~ 0
PA11
Text Label 10050 4400 2    50   ~ 0
PA12
Wire Wire Line
	6500 3300 7000 3300
Text Label 7000 3300 2    50   ~ 0
PA9
Wire Wire Line
	9050 4300 8550 4300
Text Label 8550 4300 0    50   ~ 0
PA9
Wire Wire Line
	9650 4500 9650 4200
Wire Wire Line
	9650 4200 9550 4200
$Comp
L Connector_Generic:Conn_01x04 J2
U 1 1
P 9300 4850
F 0 "J2" H 9500 4750 50  0000 R CNN
F 1 "Volt/Temp SPI Analyzer" H 10300 4850 50  0000 R CNN
F 2 "Connector_PinHeader_2.54mm:PinHeader_1x04_P2.54mm_Vertical" H 9300 4850 50  0001 C CNN
F 3 "~" H 9300 4850 50  0001 C CNN
	1    9300 4850
	1    0    0    -1  
$EndComp
$Comp
L Connector_Generic:Conn_01x04 J3
U 1 1
P 9300 5400
F 0 "J3" H 9500 5300 50  0000 R CNN
F 1 "Current SPI Analyzer" H 10200 5400 50  0000 R CNN
F 2 "Connector_PinHeader_2.54mm:PinHeader_1x04_P2.54mm_Vertical" H 9300 5400 50  0001 C CNN
F 3 "~" H 9300 5400 50  0001 C CNN
	1    9300 5400
	1    0    0    -1  
$EndComp
Wire Wire Line
	6500 2800 7000 2800
Entry Wire Line
	7000 2800 7100 2700
Entry Wire Line
	7000 2900 7100 2800
Text Label 7000 2800 2    50   ~ 0
PA4
Entry Wire Line
	4500 4300 4600 4400
NoConn ~ 6500 2400
Text Label 8600 5600 0    50   ~ 0
SPI3_MOSI
Text Label 8600 5400 0    50   ~ 0
SPI3_CLK
Text Label 8600 4850 0    50   ~ 0
SPI1_CLK
Text Label 8600 5050 0    50   ~ 0
SPI1_MOSI
Text Notes 5950 6800 0    50   ~ 10
Graphics/Logos
$Comp
L utsvt-misc:Logo_Placeholder LOGO1
U 1 1
P 6250 7000
F 0 "LOGO1" H 6250 7150 50  0001 C CNN
F 1 "Dr. Hallock" H 6390 7000 50  0000 L CNN
F 2 "UTSVT_Special:Hallock_Image_Small" H 6250 7075 50  0001 C CNN
F 3 "" H 6250 7075 50  0001 C CNN
	1    6250 7000
	1    0    0    -1  
$EndComp
$Comp
L utsvt-misc:Logo_Placeholder LOGO2
U 1 1
P 6250 7350
F 0 "LOGO2" H 6250 7500 50  0001 C CNN
F 1 "UTSVT Logo" H 6390 7350 50  0000 L CNN
F 2 "UTSVT_Special:UTSVT_Logo_Symbol" H 6250 7425 50  0001 C CNN
F 3 "" H 6250 7425 50  0001 C CNN
	1    6250 7350
	1    0    0    -1  
$EndComp
Wire Bus Line
	7100 2600 7100 3000
Wire Bus Line
	4500 3900 4500 4400
$EndSCHEMATC
